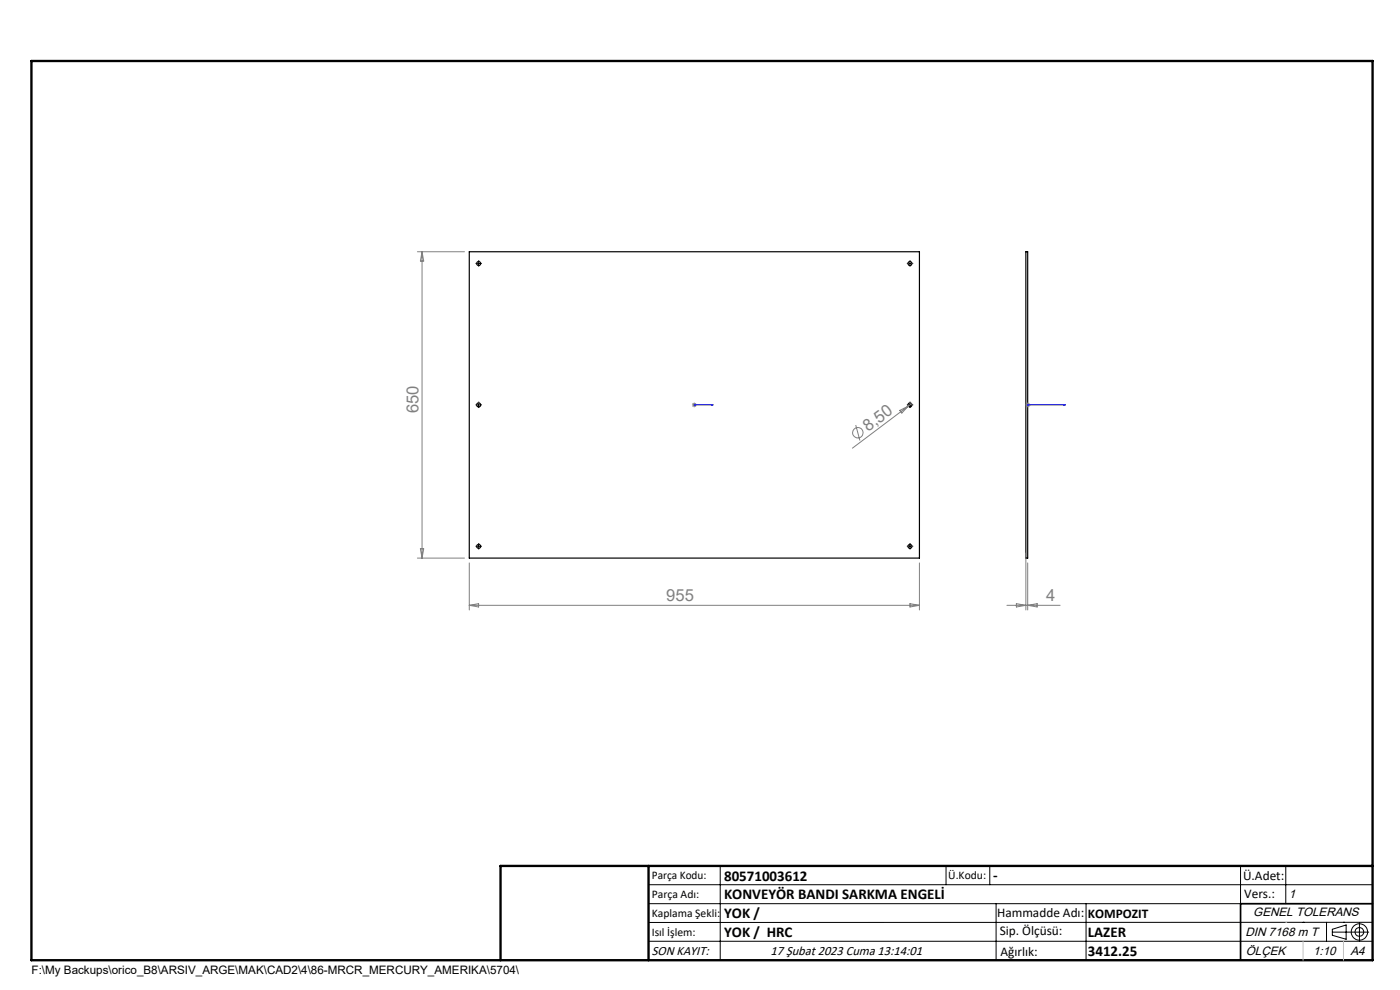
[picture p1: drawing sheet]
<svg xmlns="http://www.w3.org/2000/svg" width="297mm" height="210mm" viewBox="0 0 297 210" stroke-linecap="round" stroke-linejoin="round" font-family="sans-serif">
<g fill="none" stroke="#000" stroke-width=".25">
<path d="M99.6 53.4h95.5v65h-95.5zM217.6 53.4h.4v65h-.4zM106.2 203.7h185"/>
<circle cx="101.5" cy="55.9" r=".43"/>
<circle cx="193" cy="55.9" r=".42"/>
<circle cx="101.5" cy="85.9" r=".43"/>
<circle cx="193" cy="85.9" r=".42"/>
<circle cx="101.5" cy="115.9" r=".43"/>
<circle cx="193" cy="115.9" r=".42"/>
</g>
<g fill="none" stroke="#808080" stroke-width=".21">
<path d="M88.5 53.4h10M89.5 53.4v65M89.5 53.4l.4 2h-.7zM146.8 85.9h1M146.9 85.5l.7 .7M147.3 85.4v1M147.6 85.5l-.7 .7M181.5 90.2l.9 3.2M190.9 87.1l1.8-1-1.4 1.5zM192.7 86.1l-11.9 9M193.4 85.6l-.7 .5M217.5 85.9h1"/>
<path d="M217.7 85.5l.7 .7M218 85.4v1M218.4 85.5l-.7 .7M88.5 118.4h10M89.2 116.4h.7l-.4 2zM99.6 119.4v10M195.1 119.4v10M217.6 117.3v12.1M218 119.4v10M99.6 128.4h95.5M99.6 128.4l1.9-.4v.8zM193 128l2.1 .4-2.1 .4z"/>
<path d="M213.6 128.4h11.3M215.6 128l2 .4-2 .4zM218 128.4l2-.4v.8z"/>
<circle cx="182" cy="91.8" r="1.12"/>
</g>
<g fill="none" stroke="#000" stroke-width=".21">
<path d="M101.3 55.9h.5M101.5 55.7v.5M192.8 55.9h.5M193 55.7v.5M101.3 85.9h.5M101.5 85.6v.5M192.8 85.9h.5M193 85.6v.5M101.3 115.9h.5M101.5 115.6v.5M192.8 115.9h.5M193 115.6v.5"/>
<path d="M137.6 187.7h153.6M137.6 191.7h153.6M137.6 199.7h153.6M152.8 183.7v20M200.7 183.7v4M210 183.7v4M211.3 191.7v12M230.4 191.7v12M263.2 183.7v20M272.8 183.7v8M276.4 195.6h.1M281.4 195.6v4.1"/>
<path d="M282.6 197.7h7.8M282.6 197.1l3-.9v3l-3-.8zM285 195.6h.1M288.4 195.8v3.8M291.2 195.6l-153.6 .1"/>
<circle cx="288.4" cy="197.7" r="1.74"/>
<circle cx="288.4" cy="197.7" r=".93"/>
</g>
<path d="M147.2 85.9h.2zM147.3 85.9h.1M147.3 85.9h4M151.3 85.9h-.4h.4M217.9 85.9h.2zM218 85.9h.1M218 85.9h8M226 85.9h-.4h.4" fill="none" stroke="#00f" stroke-width=".21"/>
<g fill="none" stroke="#000" stroke-width=".21" stroke-dasharray="15.2 1.3 1.3 1.3" stroke-linecap="butt">
<path d="M101.1 55.9h-.2M101.6 55.4v-.2M101.6 56.4v.2M102.1 55.9h.1M192.6 55.9h-.2M193.1 55.4v-.2M193.1 56.4v.2M193.6 55.9h.1M101.1 85.9h-.2M101.6 85.4v-.2M101.6 86.4v.2M102.1 85.9h.1"/>
<path d="M192.6 85.9h-.2M193.1 85.4v-.2M193.1 86.4v.2M193.6 85.9h.1M101.1 115.9h-.2M101.6 115.4v-.2M101.6 116.4v.2M102.1 115.9h.1M192.6 115.9h-.2M193.1 115.4v-.2M193.1 116.4v.2M193.6 115.9h.1"/>
</g>
<path d="M291.2 191.7h-28v12" fill="none" stroke="#000" stroke-width=".35"/>
<path d="M6.7 12.9h284.5v190.8h-284.5zM137.6 183.7v20M291.2 183.7h-185v20" fill="none" stroke="#000" stroke-width=".5"/>
<path d="M272.8 195.6h.1M276.4 199.7v4M285 199.7v4" fill="none" stroke="#c0c0c0" stroke-width=".21"/>
<g fill="#00f">
<path d="M150.9 85.9h.4zM147.2 85.9h.2z"/>
<path d="M217.9 85.9h.2zM225.6 85.9h.4z"/>
</g>
<g font-size="3.5" fill="#808080">
<text x="88.8" y="87.6" transform="rotate(-90 88.8 87.6)">650</text>
<text x="184.2" y="91.6" transform="rotate(-37 184.2 91.6)">8,50</text>
<text x="141.4" y="127.6">955</text>
<text x="222" y="127.6">4</text>
</g>
<g font-size="3.2">
<text x="153.6" y="186.8">80571003612</text>
<text x="153.6" y="190.8">KONVEYÖR BANDI SARKMA ENGELİ</text>
<text x="210.7" y="186.6">-</text>
<text x="153.6" y="194.8">YOK /</text>
<text x="153.6" y="198.8">YOK / HRC</text>
<text x="230.8" y="198.7">LAZER</text>
<text x="230.8" y="202.8">3412.25</text>
</g>
<g font-size="2.8">
<text x="263.7" y="186.7">Ü.Adet:</text>
<text x="263.9" y="190.5">Vers.:</text>
<text x="211.5" y="194.5">Hammadde Adı:</text>
<text x="230.8" y="194.7">KOMPOZIT</text>
<text x="138.3" y="202.6">SON KAYIT:</text>
<text x="163.5" y="202.6">17 Şubat 2023 Cuma 13:14:01</text>
<text x="212.1" y="198.4">Sip. Ölçüsü:</text>
<text x="212.2" y="202.7">Ağırlık:</text>
</g>
<g font-size="2.6">
<text x="273.4" y="190.4">1</text>
<text x="265.9" y="194.4">GENEL TOLERANS</text>
<text x="264.2" y="198.5">DIN 7168 m T</text>
<text x="264.3" y="202.6">ÖLÇEK</text>
<text x="278.5" y="202.6">1:10</text>
<text x="286.5" y="202.6">A4</text>
</g>
<g font-size="2.5">
<text x="138.3" y="186.4">Parça Kodu:</text>
<text x="138.3" y="190.5">Parça Adı:</text>
<text x="201.2" y="186.5">Ü.Kodu:</text>
<text x="138.3" y="194.5">Kaplama Şekli:</text>
<text x="138.3" y="198.6">Isıl İşlem:</text>
<text x="6.7" y="206.7">F:\My Backups\orico_B8\ARSIV_ARGE\MAK\CAD2\4\86-MRCR_MERCURY_AMERIKA\5704\</text>
</g>
</svg>
